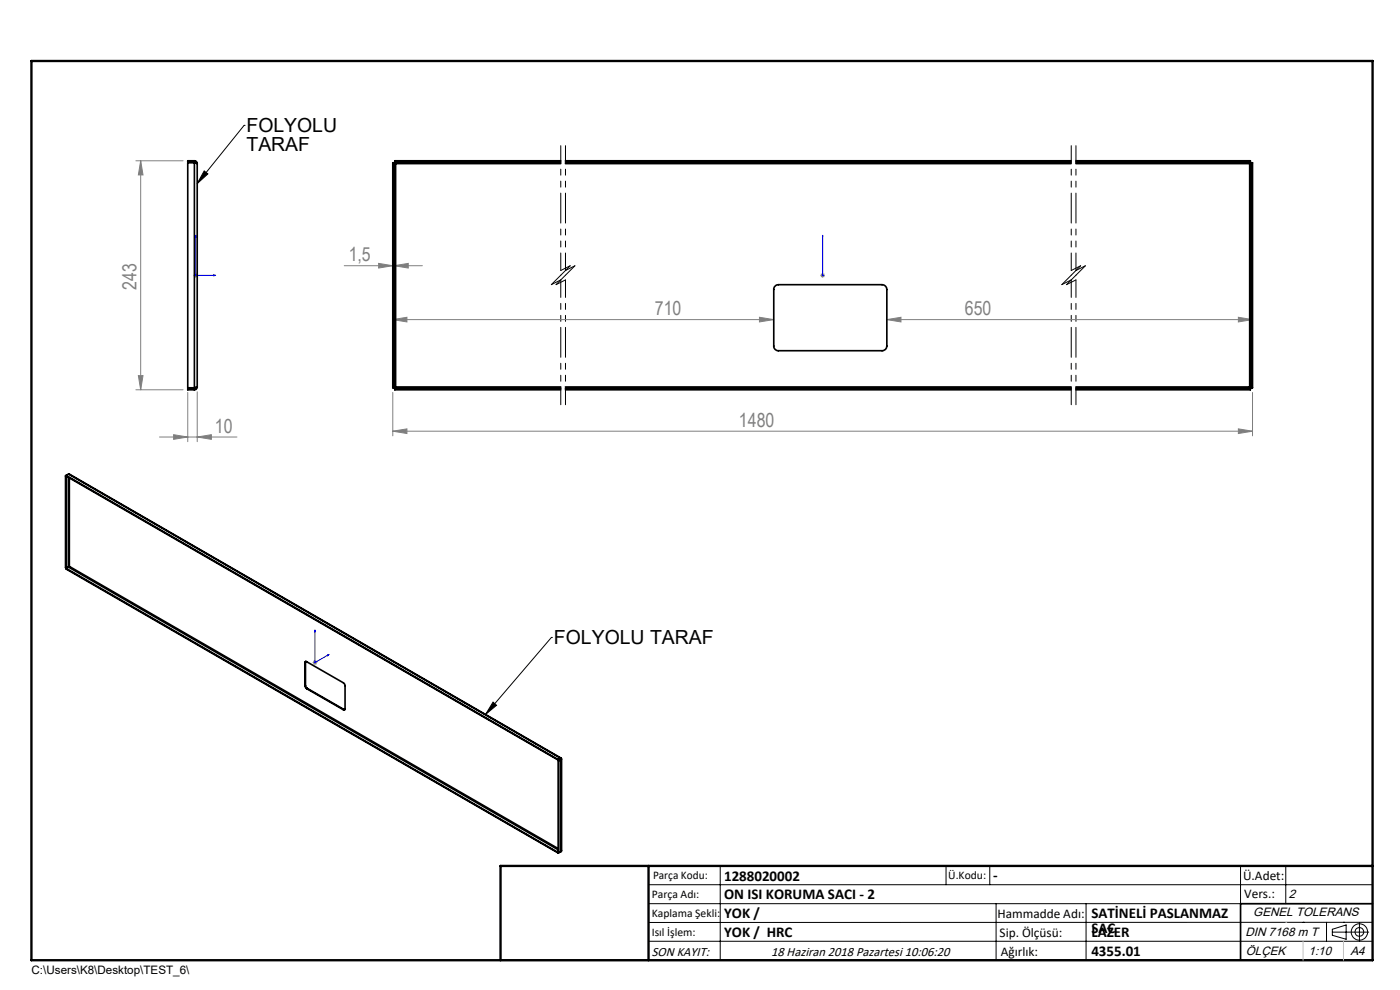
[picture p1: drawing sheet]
<svg xmlns="http://www.w3.org/2000/svg" width="297mm" height="210mm" viewBox="0 0 297 210" stroke-linecap="round" stroke-linejoin="round" font-family="sans-serif">
<g fill="none" stroke="#000" stroke-width=".21">
<path d="M43.3 36.3l.8 .6-2.3 2zM51.8 26.6h.1M51.8 26.6l-10 12.3M117 135.2h.1M117 135.2l-14 16.3M104.6 148.9l.7 .7-2.3 1.9zM137.6 187.7h153.6M137.6 191.7h153.6M137.6 199.7h153.6M152.8 183.7v20M200.7 183.7v4M210 183.7v4"/>
<path d="M211.3 191.7v12M230.4 191.7v12M263.2 183.7v20M272.8 183.7v8M276.4 195.6h.1M281.4 195.6v4.1M282.6 197.7h7.8M282.6 197.1l3-.9v3l-3-.8zM285 195.6h.1M288.4 195.8v3.8M291.2 195.6l-153.6 .1"/>
<circle cx="288.4" cy="197.7" r="1.74"/>
<circle cx="288.4" cy="197.7" r=".93"/>
</g>
<path d="M41.5 49.9l.1 .4h-.2zM41.5 49.9v8.5h4.3M45.3 58.3l.5 .1-.5 .1zM174.5 58.3v.2zM174.5 49.9v.4v-.4M174.5 58.4h.1M174.5 49.9v8.5M66.8 133.6l.1 .3-.2 .1zM66.8 133.6v6.9l3-1.7M69.5 138.9l.3-.1-.3 .3z" fill="none" stroke="#00f" stroke-width=".21"/>
<g fill="none" stroke="#808080" stroke-width=".21">
<path d="M28.8 34.1h10M29.8 34.1l.5 3h-.9zM29.8 34.1v48.6M41 58.4h1.1M41.2 58.1l.7 .7M41.5 57.9v1M41.9 58.1l-.7 .7M73 56.4h16.6M80.3 55.9l3 .5-3 .5zM83.6 56.4l3-.5v1zM174 58.4h1M174.2 58.1l.7 .7"/>
<path d="M174.5 57.9v1M174.9 58.1l-.7 .7M29.4 79.7h.9l-.5 3zM83.3 67.8l3-.5v1zM83.3 67.8h80.8M161.1 67.3l3 .5-3 .5zM188.1 67.8l3-.5v1zM188.1 67.8h77.6M262.7 67.3l3 .5-3 .5zM28.8 82.7h10M33.8 92.7h16.5M36.8 92.2l3 .5-3 .5z"/>
<path d="M39.8 83.2v10.5M41.8 92.7l3-.5v1zM41.8 83.1v10.6M83.3 91.5l3-.5v1zM83.3 83.2v9.3M83.3 91.5h182.4M262.7 91l3 .5-3 .5zM265.7 83.2v9.3M66.3 140.5h1M66.5 140.2l.7 .7M66.8 140v1.1M67.2 140.2l-.7 .7"/>
</g>
<path d="M119 30.9v26.5M120 30.9v26.5M227.3 30.9v26.5M228.3 30.9v26.5M119 59.4v26.5M120 59.4v26.5M227.3 59.4v26.5M228.3 59.4v26.5" fill="none" stroke="#000" stroke-width=".21" stroke-dasharray="6.3 1.3 1.3 1.3 1.3 1.3" stroke-dashoffset="2.6"/>
<g fill="none" stroke="#000" stroke-width=".21" stroke-dasharray="6.3 1.3 1.3 1.3 1.3 1.3">
<path d="M119 57.4l2-1M119 58.4l-2 2M120 57.4l2-1M120 58.4l-2 2M121 56.4l-2 2M122 56.4l-2 2M227.3 57.4l2-1M227.3 58.4l-2 2M228.3 57.4l2-1M228.3 58.4l-2 2M229.3 56.4l-2 2M230.3 56.4l-2 2"/>
<path d="M117 60.4l2-1M118 60.4l2-1M225.3 60.4l2-1M226.3 60.4l2-1"/>
</g>
<path d="M291.2 191.7h-28v12M106.2 203.7h185" fill="none" stroke="#000" stroke-width=".35"/>
<path d="M6.7 12.9h284.5v190.8h-284.5zM137.6 183.7v20M291.2 183.7h-185v20" fill="none" stroke="#000" stroke-width=".5"/>
<path d="M272.8 195.6h.1M276.4 199.7v4M285 199.7v4" fill="none" stroke="#c0c0c0" stroke-width=".21"/>
<path d="M43.3 36.3l.8 .6-2.3 2zM104.6 148.9l.7 .7-2.3 1.9z" fill="#000"/>
<g fill="#00f">
<path d="M174.5 58.3v.2zM174.5 49.9v.4z"/>
<path d="M45.3 58.3l.5 .1-.5 .1zM41.5 49.9l.1 .4h-.2z"/>
<path d="M69.5 138.9l.3-.1-.3 .3zM66.8 133.6l.1 .3-.2 .1z"/>
</g>
<g fill="#808080">
<path d="M83.6 56.4l3-.5v1zM80.3 55.9l3 .5-3 .5zM161.1 67.3l3 .5-3 .5zM83.3 67.8l3-.5v1zM41.8 92.7l3-.5v1zM36.8 92.2l3 .5-3 .5z"/>
<path d="M83.3 91.5l3-.5v1zM262.7 91l3 .5-3 .5zM188.1 67.8l3-.5v1zM262.7 67.3l3 .5-3 .5z"/>
<path d="M29.8 34.1l.5 3h-.9zM29.4 79.7h.9l-.5 3z"/>
</g>
<g fill="none" stroke="#000" stroke-width=".35">
<path d="M41.2 34.5l.6 .2M41.2 34.1l.5 .2 .1 .4M41.2 34.4l.3 .2M41.2 34.5h-1.4v47.8h1.4M41.2 34.1h-1.4v.3h1.4M41.2 34.1v.3M41.2 34.5v47.8M41.8 34.7v47.4M83.6 34.5l.3 .2M83.6 34.5h-.3v47.8h.3M83.6 34.5v47.8M83.7 34.4l.2 .3"/>
<path d="M83.7 34.4h35.3M83.9 34.7h35.1M83.9 34.7v47.4M119 34.1h-35.3v.3M119.9 34.1h107.3M119.9 34.4h107.3M119.9 34.7h107.3M228.2 34.1h37.1v.3M228.2 34.4h37.1M228.2 34.7h36.9M265.1 34.7v47.4M265.3 34.4l-.2 .3"/>
<path d="M265.4 34.5l-.3 .2M265.4 34.5v47.8M265.4 34.5h.3v47.8h-.3M164.3 60.8l.4-.3 .4-.1h22a1.02 1.02 0 0 1 1 1v12a.97 .97 0 0 1-1 1h-22a.96 .96 0 0 1-1-1v-12.2zM41.2 82.4h-1.4v.3h1.4M41.2 82.4v.3M41.5 82.2l-.3 .2M41.8 82.1l-.6 .2M41.8 82.1l-.2 .5-.4 .1M83.7 82.4v.3h35.3M83.7 82.4h35.3M83.9 82.1l-.2 .3"/>
<path d="M83.9 82.1l-.3 .2M83.9 82.1h35.1M119.9 82.7h107.3M119.9 82.4h107.3M119.9 82.1h107.3M228.2 82.4h37.1M228.2 82.1h36.9M265.1 82.1l.2 .3M265.1 82.1l.3 .2M265.3 82.4v.3h-37.1M13.9 101l.1 19.5M13.9 101h.1"/>
<path d="M14 101v19.5M14 101l104.4 60.2M14 100.9v.1M14 100.9l104.4 60.2M14 101h.1M14 100.9l-.1 .1M14.5 101.2v19M14.5 100.6l104.5 60.2M14.5 100.6l-.5 .3M14.5 100.6l104.4 60.2M14.7 101.4v18.7M14 120.6v.1l104.4 60.2"/>
<path d="M14 120.6l104.4 60.2M14.5 120.2l-.5 .3M14.5 120.3l-.5 .3M14.5 120.3l103.9 60M14.7 120.1l-.2 .2M14.7 120.1l-.2 .1M14.7 120.1l103.7 59.9M64.7 140.5l.1-.2 .3 .1 8 4.7 .1 5.2-.1 .3h-.3M64.7 145.4l.4 .7M64.7 140.5v4.9M64.8 145.4l.4 .6M64.8 140.5h-.1"/>
<path d="M64.8 145.4h-.1M64.8 140.5v4.9M64.9 140.3l-.1 .2M65.1 146.1l7.7 4.5M65.2 146l-.1 .1M65.2 146l7.8 4.5M73 150.5h.1M73 150.5l-.2 .1M118.4 161.1v.1M118.4 161.3l.1 .1M118.4 161.3v19.5M118.5 161.4v19.5l-.1-.1"/>
<path d="M118.9 160.8l.1 .1M118.9 160.9v.1M118.9 160.8v.2M118.9 160.9l-.5 .3M118.9 160.8l-.5 .3M118.9 161h.1M118.9 161l-.5 .3M118.9 161l.1 .1M119 160.9v.2M119 161.1l-.5 .3M119 161.1v19.5M119 160.9l-.1 .1"/>
<path d="M119.1 161l-.1 19.6M118.4 180.8v.1M118.4 180.8h.1M118.9 180.6h.1M119 180.6l-.6 .3"/>
</g>
<g font-size="4.1">
<text x="52.3" y="28">FOLYOLU</text>
<text x="52.3" y="32">TARAF</text>
<text x="117.5" y="136.7">FOLYOLU TARAF</text>
</g>
<g font-size="4.1" fill="#808080">
<text x="74" y="55.4">1,5</text>
<text x="28.9" y="61.4" transform="rotate(-90 28.9 61.4)">243</text>
<text x="138.9" y="66.9">710</text>
<text x="204.7" y="66.9">650</text>
<text x="45.6" y="91.8">10</text>
<text x="156.8" y="90.5">1480</text>
</g>
<g font-size="3.2">
<text x="153.6" y="186.8">1288020002</text>
<text x="153.6" y="190.8">ON ISI KORUMA SACI - 2</text>
<text x="210.7" y="186.6">-</text>
<text x="153.6" y="194.8">YOK /</text>
<text x="231.5" y="194.8">SATİNELİ PASLANMAZ</text>
<text x="231.5" y="198">SAC</text>
<text x="153.6" y="198.8">YOK / HRC</text>
<text x="231.5" y="198.7">LAZER</text>
<text x="231.5" y="202.8">4355.01</text>
</g>
<g font-size="2.8">
<text x="263.7" y="186.7">Ü.Adet:</text>
<text x="263.9" y="190.5">Vers.:</text>
<text x="211.6" y="194.8">Hammadde Adı:</text>
<text x="138.3" y="202.8">SON KAYIT:</text>
<text x="163.6" y="202.8">18 Haziran 2018 Pazartesi 10:06:20</text>
<text x="212.1" y="198.7">Sip. Ölçüsü:</text>
<text x="212.3" y="202.7">Ağırlık:</text>
</g>
<g font-size="2.6">
<text x="273.4" y="190.4">2</text>
<text x="265.9" y="194.4">GENEL TOLERANS</text>
<text x="264.2" y="198.5">DIN 7168 m T</text>
<text x="264.3" y="202.6">ÖLÇEK</text>
<text x="277.6" y="202.6">1:10</text>
<text x="286.5" y="202.6">A4</text>
</g>
<g font-size="2.5">
<text x="138.3" y="190.5">Parça Adı:</text>
<text x="138.5" y="186.5">Parça Kodu:</text>
<text x="201.2" y="186.5">Ü.Kodu:</text>
<text x="138.3" y="194.5">Kaplama Şekli:</text>
<text x="138.3" y="198.6">Isıl İşlem:</text>
<text x="6.7" y="206.7">C:\Users\K8\Desktop\TEST_6\</text>
</g>
</svg>
